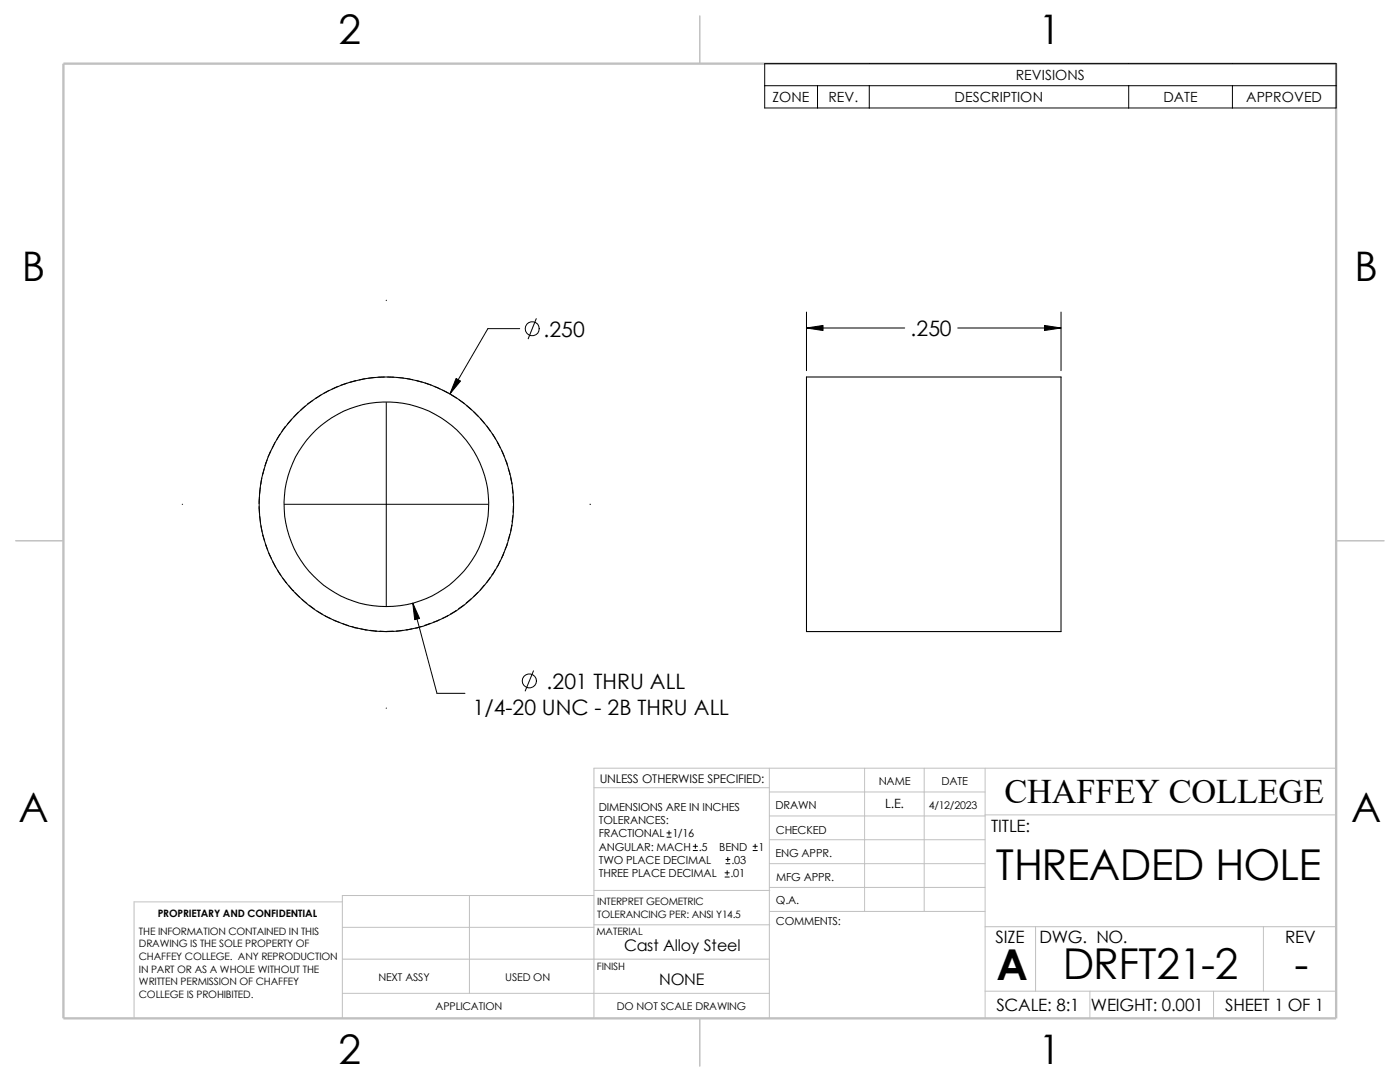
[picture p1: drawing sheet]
<svg xmlns="http://www.w3.org/2000/svg" width="279mm" height="216mm" viewBox="0 0 279 216" stroke-linecap="round" stroke-linejoin="round" font-family="sans-serif">
<g fill="none" stroke="#c0c0c0" stroke-width=".2">
<path d="M118.5 157.2h35M153.5 158h43.1M153.5 153.3v49.9M172.6 153.3v28.6M184.4 153.3v28.6M196.6 153.3v49.9M266.7 153.3h-148.2v49.9M68.3 180h-41.5v23.2M93.7 178.7v19.5M118.5 178.7h-50.2v24.5M118.5 177.7h35.1M153.5 167.6h43.1"/>
<path d="M153.5 162.8h43.1M153.5 172.3h43.1M153.5 177.1h43.1M196.6 162.6h70.1M68.3 191.4h85.2M68.3 198.2h85.2M68.3 185h50.2M118.5 184.5h35.1M153.6 181.9h43M196.6 184.9h70.1M196.6 197.8h70.1M206.7 184.9v12.9"/>
<path d="M217.5 197.8v5.4M242.2 197.8v5.4M252.1 184.9v12.9"/>
</g>
<path d="M139.7 3.2v9.5M3.1 107.9h9.6M266.7 107.9h9.5M139.7 203.2v9.5" fill="none" stroke="#c0c0c0" stroke-width=".21"/>
<path d="M12.7 12.7h254v190.5h-254z" fill="none" stroke="#c0c0c0" stroke-width=".47"/>
<g fill="none" stroke="#000" stroke-width=".21">
<path d="M161 75.2h50.8v50.8h-50.8z"/>
<circle cx="77.1" cy="100.6" r="20.4"/>
<circle cx="77.1" cy="100.6" r="25.4"/>
</g>
<g fill="none" stroke="#000" stroke-width=".2">
<path d="M152.6 12.7h114.1v8.8h-114.1zM152.6 17.1h114.1M163.2 17.1v4.4M173.5 17.1v4.4M225.3 17.1v4.4M246 17.1v4.4M77.1 59.9v.1M62.4 79.9l-1 .7M64.1 78.8l-1.2 .7M65.7 77.9l-1.1 .6M67.4 77.1l-1.1 .5M69.2 76.5l-1.2 .4"/>
<path d="M71 75.9l-1.2 .4M72.9 75.6l-1.2 .2M74.8 75.3l-1.3 .2M76.7 75.2l-1.3 .1M77.3 75.2l1.3 .1M79.2 75.3l1.3 .1M81.2 75.5l1.2 .3M83 75.9l1.2 .3M84.8 76.4l1.2 .4M86.6 77.1l1.2 .5M88.3 77.9l1.2 .5M90 78.8l1.1 .6"/>
<path d="M91.7 79.8l1 .7M103.7 65.6h-6.3l-7.6 13M107 63.6l-1.6 4M161 62.3v11.7M161 65.4h19.6M191.1 65.4h20.7M211.8 62.3v11.7M51.8 99.2l-.1 1.3M51.9 97.3l-.1 1.3M52.2 95.4l-.2 1.3M52.7 93.6l-.3 1.2M53.3 91.8l-.4 1.2"/>
<path d="M54 90l-.5 1.2M54.9 88.3l-.6 1.2M55.8 86.7l-.6 1.1M56.9 85.1l-.7 1M58.2 83.7l-.8 .9M59.5 82.3l-.9 .9M60.9 81l-.9 .9M77.1 80.3v40.6M93.1 80.9l1 .9M94.6 82.2l.9 .9M95.9 83.6l.8 .9M97.2 85l.7 1.1"/>
<path d="M98.3 86.6l.6 1M99.2 88.2l.6 1.1M100.1 89.9l.5 1.2M100.8 91.7l.5 1.1M101.4 93.5l.4 1.2M101.9 95.3l.3 1.3M102.2 97.2l.2 1.2M102.4 99.1v1.2M36.4 100.6h.1M51.7 101.1l.1 1.3M51.8 103l.2 1.3M52.1 104.9l.2 1.2"/>
<path d="M52.5 106.8l.3 1.1M53 108.6l.4 1.2M53.6 110.4l.6 1.1M54.4 112.1l.6 1.1M55.4 113.7l.6 1.1M56.4 115.4l.8 1M56.8 100.6h40.6M57.6 116.8l.8 1M58.4 117.8h.1M58.9 118.3l.9 .9M60.2 119.6l1 .8M94 119.5l-1 .8"/>
<path d="M95.4 118.2l-.9 .9M96.6 116.8l-.8 .9M97.8 115.2l-.7 1M98.8 113.7l-.6 1M99.8 112l-.6 1.1M100.6 110.2l-.5 1.2M101.2 108.5l-.4 1.1M101.7 106.6l-.3 1.3M102.2 104.8l-.3 1.2M102.4 102.9l-.2 1.2M102.4 101v1.2M117.7 100.6h.2"/>
<path d="M61.7 120.8l1 .7M63.2 121.9l1.1 .7M64.9 122.9l1.1 .5M66.6 123.7l1.2 .5M68.4 124.4l1.2 .4M70.2 125l1.2 .3M72 125.5l1.3 .2M73.9 125.8l1.3 .1M75.8 125.9l1.3 .1M78.5 125.9l-1.3 .1M80.4 125.8l-1.3 .1M82.3 125.5l-1.3 .2"/>
<path d="M82.4 120.4l4.8 17.9h5.6M84.1 125l-1.2 .3M85.9 124.4l-1.2 .4M87.7 123.7l-1.2 .5M89.4 122.8l-1.1 .6M91 121.8l-1.1 .7M92.6 120.7l-1.1 .8M106.5 133.9l-1.7 4M77.1 141.3v.1M133.1 167h.8M133.1 166.2h.8M133.5 165.8v.8"/>
<path d="M138.3 169.7h.9M138.3 168.9h.9M138.8 168.4v.9M144.7 175h.8M144.7 174.2h.8M144.9 172.3h.8M144.9 171.5h.8M145.1 173.7v.9M145.2 171.1v.8M150.3 169.7h.8M150.3 168.9h.8M150.7 168.4v.9"/>
<circle cx="106.2" cy="65.6" r="1.4"/>
<circle cx="105.7" cy="135.9" r="1.4"/>
</g>
<path d="M91 75.5l.9 .5-2.1 2.6zM161 65.4l3.3-.5v1.1zM208.4 64.9l3.4 .5-3.4 .6zM82.4 120.4l1.3 3-.9 .3z" fill="#000" stroke="#000" stroke-width=".2"/>
<g font-size="8.5">
<text x="198.8" y="175.5">THREADED HOLE</text>
<text x="198.8" y="195.5">A</text>
<text x="212.1" y="195.3">DRFT21-2</text>
<text x="258.4" y="195.3">-</text>
</g>
<g font-size="8.1">
<text x="67.6" y="8.8">2</text>
<text x="207.3" y="8.8">1</text>
<text x="4.4" y="56.1">B</text>
<text x="270.3" y="56.1">B</text>
<text x="3.7" y="164.1">A</text>
<text x="269.6" y="164.1">A</text>
<text x="67.6" y="212.3">2</text>
<text x="207.3" y="212.3">1</text>
</g>
<text font-size="6.9" x="200.5" y="160.1">CHAFFEY COLLEGE</text>
<g font-size="4.2">
<text x="108.5" y="67.2">.250</text>
<text x="181.7" y="67.1">.250</text>
<text x="109.1" y="137.5">.201 THRU ALL</text>
<text x="94.4" y="142.6">1/4-20 UNC - 2B THRU ALL</text>
</g>
<g font-size="3.4">
<text x="197.8" y="166">TITLE:</text>
<text x="198.7" y="188.1">SIZE</text>
<text x="207.5" y="188.1">DWG. NO.</text>
<text x="256.5" y="188.2">REV</text>
<text x="198.8" y="201.7">SCALE: 8:1</text>
<text x="217.7" y="201.8">WEIGHT: 0.001</text>
<text x="244.5" y="201.7">SHEET 1 OF 1</text>
</g>
<g font-size="3.2">
<text x="124.5" y="189.8">Cast Alloy Steel</text>
<text x="131.6" y="196.6">NONE</text>
</g>
<g font-size="2.8">
<text x="202.7" y="16">REVISIONS</text>
<text x="154.2" y="20.4">ZONE</text>
<text x="165.3" y="20.4">REV.</text>
<text x="190.5" y="20.4">DESCRIPTION</text>
<text x="232.2" y="20.4">DATE</text>
<text x="248.7" y="20.4">APPROVED</text>
</g>
<text font-size="2.5" x="176.7" y="161.3">L.E.</text>
<text font-size="2.4" x="119.7" y="156.2">UNLESS OTHERWISE SPECIFIED:</text>
<g font-size="2.2">
<text x="119.5" y="161.8">DIMENSIONS ARE IN INCHES</text>
<text x="154.8" y="161.5">DRAWN</text>
<text x="175.4" y="156.7">NAME</text>
<text x="187.9" y="156.7">DATE</text>
<text x="119.5" y="164.4">TOLERANCES:</text>
<text x="119.5" y="167.1">FRACTIONAL 1/16</text>
<text x="154.8" y="166.3">CHECKED</text>
<text x="119.5" y="172.4">TWO PLACE DECIMAL</text>
<text x="119.5" y="169.8">ANGULAR: MACH .5</text>
<text x="143.5" y="169.8">BEND</text>
<text x="146" y="172.4">.03</text>
<text x="151.4" y="169.8">1</text>
<text x="154.8" y="171">ENG APPR.</text>
<text x="119.5" y="175">THREE PLACE DECIMAL</text>
<text x="145.8" y="175">.01</text>
<text x="154.9" y="175.7">MFG APPR.</text>
<text x="154.9" y="184.7">COMMENTS:</text>
<text x="154.9" y="180.5">Q.A.</text>
</g>
<g font-size="2.1">
<text x="185.3" y="161.4">4/12/2023</text>
<text x="75.5" y="195.7">NEXT ASSY</text>
<text x="100.8" y="195.7">USED ON</text>
<text x="86.9" y="201.5">APPLICATION</text>
<text x="123.1" y="201.6">DO NOT SCALE DRAWING</text>
</g>
<g font-size="2">
<text x="31.5" y="183">PROPRIETARY AND CONFIDENTIAL</text>
<text x="119.2" y="180.6">INTERPRET GEOMETRIC</text>
<text x="119.2" y="183.1">TOLERANCING PER: ANSI Y14.5</text>
<text x="27.7" y="186.5">THE INFORMATION CONTAINED IN THIS</text>
<text x="27.7" y="189.1">DRAWING IS THE SOLE PROPERTY OF</text>
<text x="27.7" y="191.6">CHAFFEY COLLEGE. ANY REPRODUCTION</text>
<text x="119" y="186.6">MATERIAL</text>
<text x="27.7" y="194.1">IN PART OR AS A WHOLE WITHOUT THE</text>
<text x="27.7" y="196.6">WRITTEN PERMISSION OF CHAFFEY</text>
<text x="119.1" y="193.5">FINISH</text>
<text x="27.7" y="199.1">COLLEGE IS PROHIBITED.</text>
</g>
</svg>
